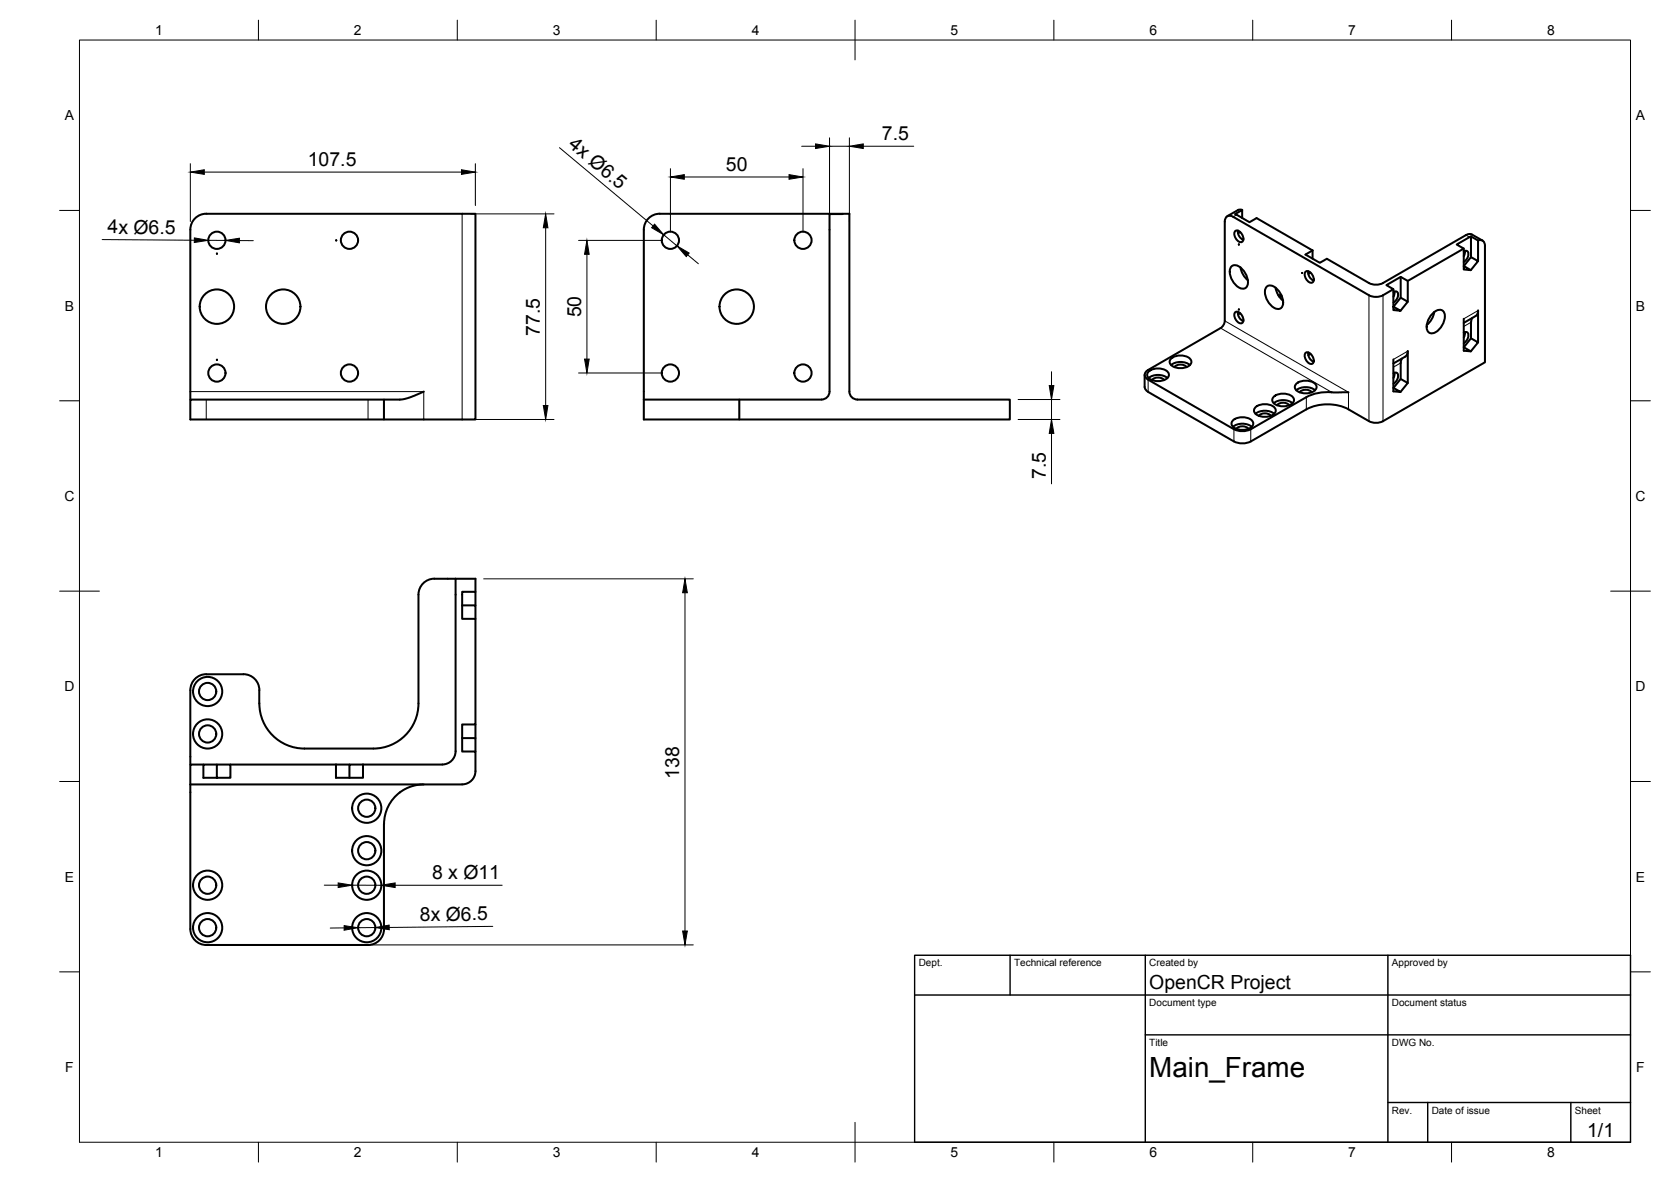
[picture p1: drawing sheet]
<svg xmlns="http://www.w3.org/2000/svg" width="420mm" height="297mm" viewBox="0 0 420 297" stroke-linecap="round" stroke-linejoin="round" font-family="sans-serif">
<!-- layer: Visible -->
<g fill="none" stroke="#000" stroke-width=".51">
<path d="M51.9 53.7h67.6v51.7h-71.6v-5h48.6M51.9 53.7a4 4 0 0 0-4 4v42.7M165.9 53.7h42.7M165.9 53.7a4 4 0 0 0-4 4v42.7M208.6 53.8l3.3-.1h-3.3v44.7M211.9 53.7h1.7v44.7M310.6 58.1a1.4 1.4 0 0 1 1.8 1 .98 .98 0 0 1 .3 1.1 .98 .98 0 0 1-.8 .7 2.1 2.1 0 0 1-1.3-2.8zM311.3 57.9a2.36 2.36 0 0 0 1.3 2.4M311.8 58.3l-.5 .3M312.3 54.8v-2l-1.7 1 3.6 2 1.8-1 14 8.1M312.4 52.8h-1.1l-2.7 1.5M369.9 59.4l-3.6 2.1 1.7 1-14 8.1-1.8-1-3.6 2.1 1.8 1a6.8 6.8 0 0 1-4.4 1.9l-1.8-.4-34.1-19.7a1.3 1.3 0 0 0-1.5-.2 1.3 1.3 0 0 0-.6 1.4v24.9l-.2 .9-.9 1-18.2 10.5a1.29 1.29 0 0 0-.9 1.2 1.29 1.29 0 0 0 .9 1.2l21.6 12.5 1.8 .4h1.3l1.1-.4 14-8.1"/>
<path d="M54.5 63.7h.1M54.6 63.7h-.1M84.5 60.4h.1M84.6 60.4h-.1M309.7 66.9a2.12 2.12 0 0 1 2.8 .9 3.6 3.6 0 0 1 .8 4.5 2.12 2.12 0 0 1-2.8-.9 3.6 3.6 0 0 1-.8-4.5zM310.6 78.5a1.4 1.4 0 0 1 1.8 1 .98 .98 0 0 1 .3 1.1 .98 .98 0 0 1-.8 .7 2.1 2.1 0 0 1-1.3-2.8zM311.3 78.4a2.36 2.36 0 0 0 1.3 2.3M311.5 61.4h.1M311.5 77.8h.1M311.8 78.7l-.5 .3M311.9 67.2l.6 1.8 1.3 1.4M318.6 72a2.12 2.12 0 0 1 2.8 .9 3.6 3.6 0 0 1 .7 4.5 2.12 2.12 0 0 1-2.8-.9 3.6 3.6 0 0 1-.7-4.5z"/>
<path d="M320.7 72.3l.7 1.8 1.2 1.5M322.1 74.1l-.7 .1M322.3 74.4l-.7 .1M327.4 68.6h.1M328.3 68.3a1.4 1.4 0 0 1 1.8 1 .98 .98 0 0 1 .3 1.1 .98 .98 0 0 1-.8 .7 2.1 2.1 0 0 1-1.3-2.8zM328.9 68.2a2.36 2.36 0 0 0 1.4 2.3M329.5 68.5l-.5 .3M330 62.9l-1.7 1.1 3.6 2 1.7-1 10.6 6.1M330 62.9v2.1M344.2 71.1a3.9 3.9 0 0 0 3.6 0M350.4 72.7v5.2l1.7 .2-1.7-1M350.4 73.4a.77 .77 0 0 1 1 0 .77 .77 0 0 1 .1 1l-.3 .8-.8 .8"/>
<path d="M350.4 77.1l1.8-2.3 1.8 1-1.9 2.3M350.6 73.3l-.2 1.3M352.2 69.6v5.2M354 70.6v5.2M360 79a2.12 2.12 0 0 1 2.8-.9 3.8 3.8 0 0 1-1.3 5 1.53 1.53 0 0 1-1.5 .7 1.53 1.53 0 0 1-1.2-1.1 4.7 4.7 0 0 1 1.2-3.7zM360.6 78.4l-.6 1.8-1.3 1.5M368 63.2a.77 .77 0 0 1 1.1 0 .77 .77 0 0 1 .1 1l-.3 .8-.8 .8M368 62.5v5.2l1.8 .2-1.8-1 1.9-2.3 1.7 1-1.8 2.3M368.3 63.1l-.2 1.3M369.9 64.6v-5.2l1.7 1v5.2M370.2 79.9l-.3 .8v4.3l-1.9 2.3 1.8 1-1.8-.2v-8M371 79.4l-3 1.7"/>
<path d="M371.6 78v8M371.7 78a1.49 1.49 0 0 1-.7 1.4M371.7 60.4a1.24 1.24 0 0 1 1.3 .2 1.24 1.24 0 0 1 .4 1.2v29.2l-25.7 14.8a3.9 3.9 0 0 1-3.5 0l-5.1-2.9a11.7 11.7 0 0 0-10.6 0M372.8 60.5l-2.7-1.6a1.49 1.49 0 0 0-1.5 .2l-20.9 12M54.5 90.4h.1M106.6 98.4l-3.9 1.6a12.6 12.6 0 0 1-5.5 .4h-.7v5M208.6 98.4a2 2 0 0 1-2 2M213.6 98.4a2 2 0 0 0 2 2M287.8 94.2v3.1M287.8 97.3a1.57 1.57 0 0 0 .9 1.2l21.6 12.4 1.8 .5 1.3-.1 1.1-.4 14-8M288.8 93.4a3.7 3.7 0 0 1 5 .4 1.66 1.66 0 0 1-1.7 1.9l-1.2 .1a2.32 2.32 0 0 1-2.5-1.6zM288.8 95a3.9 3.9 0 0 1 4.7 0"/>
<path d="M289.7 95.5a2.17 2.17 0 0 1 3 0M294.4 90.1a3.7 3.7 0 0 1 5.1 .4 1.66 1.66 0 0 1-1.8 1.9l-1.2 .1a2.32 2.32 0 0 1-2.4-1.6zM294.5 91.7a3.9 3.9 0 0 1 4.7 0M295.3 92.2a2.17 2.17 0 0 1 3.1 0M320.2 99.7a3.7 3.7 0 0 1 5.1 .4 1.66 1.66 0 0 1-1.8 1.9l-1.2 .1a2.32 2.32 0 0 1-2.4-1.6zM325.9 96.5a3.7 3.7 0 0 1 5.1 .4 1.66 1.66 0 0 1-1.8 1.9h-1.2a2.32 2.32 0 0 1-2.4-1.5zM326 98.1a3.9 3.9 0 0 1 4.7 0M326.8 98.6a2.17 2.17 0 0 1 3 0M328.3 88.7a1.4 1.4 0 0 1 1.8 1 .98 .98 0 0 1 .3 1.1 .98 .98 0 0 1-.8 .7 2.1 2.1 0 0 1-1.3-2.8zM328.9 88.6a2.36 2.36 0 0 0 1.4 2.3M329.5 88.9l-.5 .4M339.1 98.6h-3.8a11.9 11.9 0 0 0-6.8 1.2"/>
<path d="M350.4 90.3v8l1.7 .2-1.7-1M350.4 93.8a.77 .77 0 0 1 1 0 .77 .77 0 0 1 .1 1l-.3 .8-.8 .8M350.6 93.7l-.2 1.3M352.2 95.2l1.8 1.1-1.9 2.2M352.5 90.1l-.3 .8v4.3l-1.8 2.3M353.3 89.6l-2.9 1.7M353.3 89.6a1.49 1.49 0 0 0 .7-1.4v8.1M368 83.6a.77 .77 0 0 1 1.1 0 .77 .77 0 0 1 .1 1l-.3 .8-.8 .8M368.3 83.5l-.2 1.3M369.9 85l1.7 1-1.8 2.3M161.9 100.4h44.7M161.9 100.4v5h92v-5h-38.3"/>
<path d="M185.9 100.4v5M310 105.7a3.7 3.7 0 0 1 5 .3 1.66 1.66 0 0 1-1.7 2h-1.2a2.32 2.32 0 0 1-2.5-1.6zM310 107.3a3.9 3.9 0 0 1 4.7 0M310.9 107.8a2.17 2.17 0 0 1 3 0M315.7 102.4a3.7 3.7 0 0 1 5 .4 1.66 1.66 0 0 1-1.8 1.9l-1.2 .1a2.32 2.32 0 0 1-2.4-1.6zM315.7 104a3.9 3.9 0 0 1 4.7 0M316.5 104.5a2.17 2.17 0 0 1 3.1 0M320.3 101.3a3.9 3.9 0 0 1 4.7 0M321.1 101.8a2.17 2.17 0 0 1 3.1 0M109.2 145.4h5.4M109.2 145.4a4 4 0 0 0-4 4v27.4a11.3 11.3 0 0 1-11.3 11.3M114.6 145.4v43.4a3.3 3.3 0 0 1-3.4 3.3"/>
<path d="M114.6 145.4h4.9v3.3M116.2 152.1h3.3v3.4M119.5 152.1v-3.4h-3.3v6.8h3.3v26.6h-3.3v6.8h3.3v4.9a3.4 3.4 0 0 1-3.3 3.3h-68.3M51.9 169.4h9.3M51.9 169.4a4 4 0 0 0-4 4v18.7M61.2 169.4a4 4 0 0 1 4 4 16.1 16.1 0 0 0 1.2 8.4 11.3 11.3 0 0 0 10.1 6.3h17.4M47.9 197.1v36.4a4 4 0 0 0 4 4h40.6a4 4 0 0 0 4.1-4l-.1-26.4a10.1 10.1 0 0 1 4.1-8M51.1 192.1h-3.2v5M54.5 192.1h-3.4v3.4h6.8v-3.4h-3.4v3.4M57.9 192.1h30M84.5 192.1v3.4h6.8v-3.4M91.3 192.1h-3.4v3.4"/>
<path d="M91.3 192.1h19.9M106.6 197.1l-3 .5-1.8 .7-1.3 .8M116.2 185.5h3.3v3.4M119.5 182.1v3.4"/>
<circle cx="54.5" cy="60.4" r="2.17"/>
<circle cx="54.5" cy="77.1" r="4.3"/>
<circle cx="71.2" cy="77.1" r="4.3"/>
<circle cx="87.9" cy="60.4" r="2.17"/>
<circle cx="168.6" cy="60.4" r="2.17"/>
<circle cx="185.2" cy="77.1" r="4.3"/>
<circle cx="201.9" cy="60.4" r="2.17"/>
<circle cx="54.5" cy="93.7" r="2.17"/>
<circle cx="87.9" cy="93.7" r="2.17"/>
<circle cx="168.6" cy="93.7" r="2.17"/>
<circle cx="201.9" cy="93.7" r="2.17"/>
<circle cx="52.2" cy="173.8" r="2.17"/>
<circle cx="52.2" cy="173.8" r="3.7"/>
<circle cx="52.2" cy="184.4" r="2.17"/>
<circle cx="52.2" cy="184.4" r="3.7"/>
<circle cx="92.2" cy="203.1" r="2.17"/>
<circle cx="92.2" cy="213.8" r="2.17"/>
<circle cx="92.2" cy="203.1" r="3.7"/>
<circle cx="92.2" cy="213.8" r="3.7"/>
<circle cx="52.2" cy="222.5" r="2.17"/>
<circle cx="52.2" cy="233.1" r="2.17"/>
<circle cx="52.2" cy="233.1" r="3.7"/>
<circle cx="52.2" cy="222.5" r="3.7"/>
<circle cx="92.2" cy="222.5" r="2.17"/>
<circle cx="92.2" cy="233.1" r="2.17"/>
<circle cx="92.2" cy="233.1" r="3.7"/>
<circle cx="92.2" cy="222.5" r="3.7"/>
</g>
<!-- layer: Visible Narrow -->
<g fill="none" stroke="#000" stroke-width=".25">
<path d="M116.2 53.7v51.7M311 54l-.9 .5M368.6 59.1l.9 .5M344.2 74.2v31.6M347.7 74.2v31.6M371.6 78l-3.6 2.1M47.9 98.4h58.7v7M288.7 95.4v3.1M306.9 82.5l27.9 16.1M308 80.6l31.1 18v4.3M328.5 99.8v3.1M352.2 91.2l-1.8 1.1"/>
<path d="M354 88.3l-3.6 2M369.9 81l-1.9 1M51.9 100.4v5M92.5 100.4v5M310.3 107.9v3M314.5 107.9v3"/>
</g>
<!-- layer: BORDER -->
<g fill="none" stroke="#000" stroke-width=".25">
<path d="M20 10.1h390v276.9h-390zM65 5.1v5M115 5.1v5M165 5.1v5M215 5.1v10M265 5.1v5M315 5.1v5M365 5.1v5M15 52.9h5M410 52.9h5M15 100.7h5M410 100.7h5"/>
<path d="M15 148.6h10M405 148.6h10M15 196.4h5M410 196.4h5M15 244.2h5M410 244.2h5M65 287v5M115 287v5M165 287v5M215 282.1v9.9M265 287v5M315 287v5"/>
<path d="M365 287v5"/>
</g>
<!-- layer: TITLEBLOCK -->
<path d="M230 240.1h180v46.9h-180zM230 250h180M254 240.1v9.9M288 240.1v46.9M349 240.1v46.9M288 260.1h122M349 277.1h61M359 277.1v9.9M395 277.1v9.9" fill="none" stroke="#000" stroke-width=".36"/>
<!-- layer: FD_Dimensions -->
<g fill="none" stroke="#000" stroke-width=".25">
<path d="M140.7 37.1l23.5 19.7M201.6 36.8h3.5M208.6 34.6v21.1M208.6 36.8h5M213.6 34.6v21.1M217.1 36.8h12.6M47.9 41.1v14.6M51.4 43.3h64.6M118.3 53.7h21M119.5 41.1v10.6M137.2 57.2v44.7M166.9 59l3.3 2.8"/>
<path d="M168.6 42.4v15.9M172.1 44.5h26.3M201.9 42.4v15.9M25.7 60.2l23.2 .2M52.4 60.4h4.3M60.2 60.5h3.5M145.5 60.4h21M147.6 63.9v26.3M172.9 64l2.7 2.3M145.5 93.7h21M264.4 93.4v3.5M118.3 105.4h21"/>
<path d="M256 105.4h10.5M256 100.4h10.5M264.4 100.4v5M264.4 108.9v12.7M121.6 145.5h52.7M172.2 149v85M54 237.5h120.3M81.5 222.4h3.5M86.5 233.2h-3.5M88.5 222.4l7.4 .1M94.4 233.1h-4.4M99.4 222.5h26.9"/>
<path d="M123.9 232.8l-26 .3"/>
</g>
<g fill="#000" stroke="#000" stroke-width=".25">
<path d="M205.1 36.2l3.5 .6-3.5 .5zM213.6 36.8l3.5-.6v1.1zM48.9 59.8l3.5 .6-3.5 .5zM47.9 43.3l3.5-.6v1.1zM56.7 60.4l3.5-.5v1.1zM116 42.7l3.5 .6-3.5 .5zM137.2 53.7l.6 3.5h-1.2zM164.6 56.3l2.3 2.7-3-1.8zM168.6 44.5l3.5-.6v1.1zM198.4 43.9l3.5 .6-3.5 .5zM147.6 60.4l.5 3.5h-1.1zM170.2 61.8l3.1 1.8-.7 .9z"/>
<path d="M147 90.2h1.1l-.5 3.5zM263.8 96.9h1.2l-.6 3.5zM136.6 101.9h1.2l-.6 3.5zM264.4 105.4l.6 3.5h-1.2zM172.2 145.5l.6 3.5h-1.2zM85 221.9l3.5 .5-3.5 .6zM86.5 232.6l3.5 .5-3.5 .7zM94.4 233.1l3.5-.6v1.1zM95.9 222.5l3.5-.6v1.1zM171.6 234h1.2l-.6 3.5z"/>
</g>
<text font-size="7" x="289" y="270.6">Main_Frame</text>
<g font-size="4.9">
<text x="221.7" y="35.3">7.5</text>
<text x="77.4" y="41.8">107.5</text>
<text x="142.7" y="36.8" transform="rotate(40 142.7 36.8)">4x Ø6.5</text>
<text x="182.5" y="43">50</text>
<text x="27.1" y="58.7">4x Ø6.5</text>
<text x="146.1" y="79.8" transform="rotate(-90 146.1 79.8)">50</text>
<text x="135.7" y="84.4" transform="rotate(-90 135.7 84.4)">77.5</text>
<text x="262.9" y="120.4" transform="rotate(-90 262.9 120.4)">7.5</text>
<text x="170.8" y="195.7" transform="rotate(-90 170.8 195.7)">138</text>
<text x="108.6" y="220.9">8 x Ø11</text>
<text x="105.6" y="231.4" transform="rotate(-1 105.6 231.4)">8x Ø6.5</text>
<text x="289" y="248.5">OpenCR Project</text>
<text x="399.1" y="285.7">1/1</text>
</g>
<g font-size="3.5">
<text x="39" y="8.8">1</text>
<text x="89" y="8.8">2</text>
<text x="139" y="8.8">3</text>
<text x="189" y="8.8">4</text>
<text x="239" y="8.8">5</text>
<text x="289" y="8.8">6</text>
<text x="339" y="8.8">7</text>
<text x="389" y="8.8">8</text>
<text x="16.3" y="30.2">A</text>
<text x="411.3" y="30.2">A</text>
<text x="16.3" y="78">B</text>
<text x="411.3" y="78">B</text>
<text x="16.2" y="125.9">C</text>
<text x="411.2" y="125.9">C</text>
<text x="16.2" y="173.7">D</text>
<text x="411.2" y="173.7">D</text>
<text x="16.3" y="221.6">E</text>
<text x="411.3" y="221.6">E</text>
<text x="16.4" y="269.4">F</text>
<text x="411.4" y="269.4">F</text>
<text x="39" y="290.8">1</text>
<text x="89" y="290.8">2</text>
<text x="139" y="290.8">3</text>
<text x="189" y="290.8">4</text>
<text x="239" y="290.8">5</text>
<text x="289" y="290.8">6</text>
<text x="339" y="290.8">7</text>
<text x="389" y="290.8">8</text>
</g>
<g font-size="2.5">
<text x="231" y="242.9">Dept.</text>
<text x="255" y="242.9">Technical reference</text>
<text x="289" y="242.9">Created by</text>
<text x="350" y="242.9">Approved by</text>
<text x="289" y="252.8">Document type</text>
<text x="350" y="252.8">Document status</text>
<text x="289" y="262.9">Title</text>
<text x="350" y="262.9">DWG No.</text>
<text x="350" y="279.9">Rev.</text>
<text x="360" y="279.9">Date of issue</text>
<text x="396" y="279.9">Sheet</text>
</g>
</svg>
